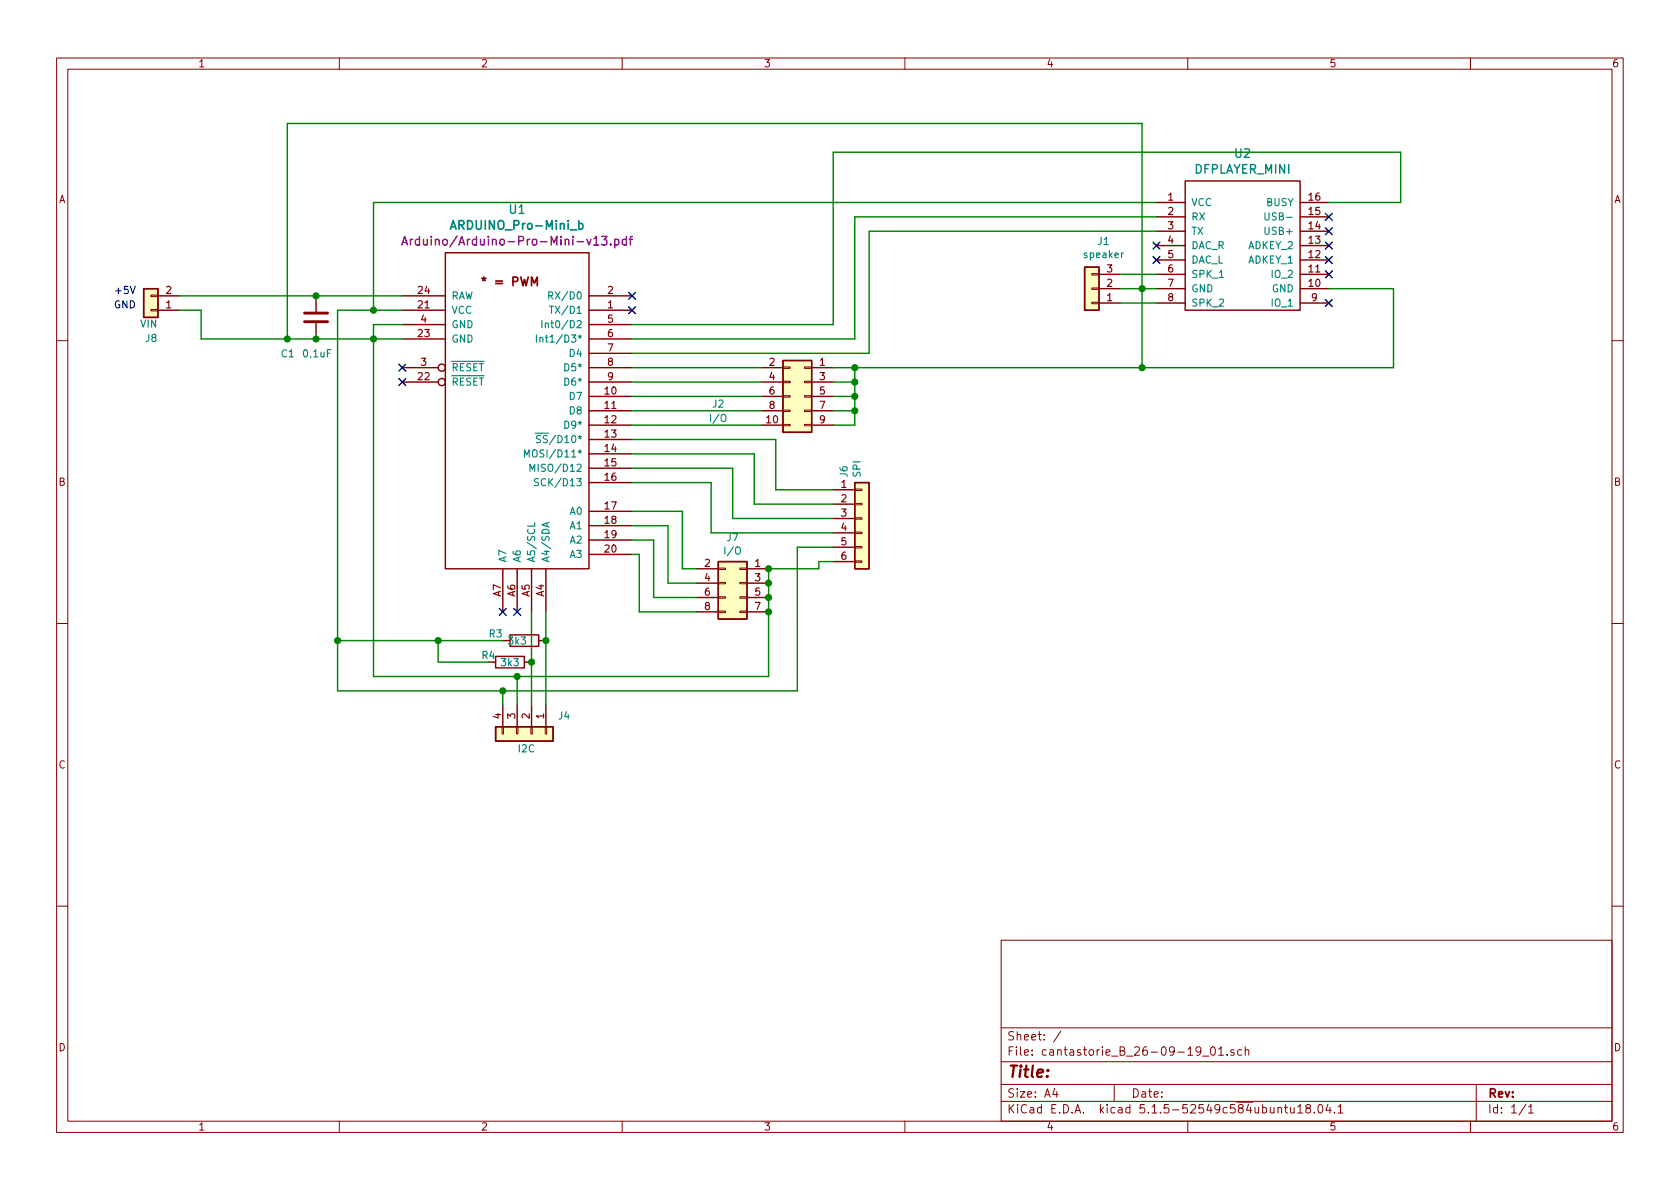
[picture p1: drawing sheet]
EESchema Schematic File Version 4
LIBS:cantastorie_B_13-09-19_01-cache
EELAYER 30 0
EELAYER END
$Descr A4 11693 8268
encoding utf-8
Sheet 1 1
Title ""
Date ""
Rev ""
Comp ""
Comment1 ""
Comment2 ""
Comment3 ""
Comment4 ""
$EndDescr
$Comp
L Connector_Generic:Conn_01x06 J6
U 1 1
P 6000 3600
F 0 "J6" V 5872 3880 50  0000 L CNN
F 1 "SPI" V 5963 3880 50  0000 L CNN
F 2 "Connectors_Samtec:SL-106-X-XX_1x06" H 6000 3600 50  0001 C CNN
F 3 "~" H 6000 3600 50  0001 C CNN
	1    6000 3600
	1    0    0    -1  
$EndComp
$Comp
L Connector_Generic:Conn_01x03 J1
U 1 1
P 7600 2000
F 0 "J1" H 7518 1675 50  0000 C CNN
F 1 "speaker" H 7518 1766 50  0000 C CNN
F 2 "Connectors_Samtec:SL-103-X-XX_1x03" H 7600 2000 50  0001 C CNN
F 3 "~" H 7600 2000 50  0001 C CNN
	1    7600 2000
	-1   0    0    1   
$EndComp
$Comp
L Connector_Generic:Conn_01x02 J8
U 1 1
P 1050 2150
F 0 "J8" H 1000 2350 50  0000 L CNN
F 1 "VIN" H 1000 2250 50  0000 L CNN
F 2 "Connectors_Samtec:SDL-102-X-XX_2x01" H 1050 2150 50  0001 C CNN
F 3 "~" H 1050 2150 50  0001 C CNN
	1    1050 2150
	-1   0    0    1   
$EndComp
Text Notes 950  2150 2    50   ~ 0
GND
$Comp
L Connector_Generic:Conn_01x04 J4
U 1 1
P 3700 5100
F 0 "J4" V 3572 5280 50  0000 L CNN
F 1 "I2C" V 3800 5000 50  0000 L CNN
F 2 "Connectors_Samtec:SL-104-X-XX_1x04" H 3700 5100 50  0001 C CNN
F 3 "~" H 3700 5100 50  0001 C CNN
	1    3700 5100
	0    1    1    0   
$EndComp
Text Notes 950  2050 2    50   ~ 0
+5V
$Comp
L Device:R R3
U 1 1
P 3650 4450
F 0 "R3" V 3600 4250 50  0000 C CNN
F 1 "3k3" V 3650 4400 50  0000 C CNN
F 2 "Resistors_THT:R_Axial_DIN0204_L3.6mm_D1.6mm_P7.62mm_Horizontal" V 3580 4450 50  0001 C CNN
F 3 "~" H 3650 4450 50  0001 C CNN
	1    3650 4450
	0    1    1    0   
$EndComp
$Comp
L Device:R R4
U 1 1
P 3550 4600
F 0 "R4" V 3500 4450 50  0000 C CNN
F 1 "3k3" V 3550 4600 50  0000 C CNN
F 2 "Resistors_THT:R_Axial_DIN0204_L3.6mm_D1.6mm_P7.62mm_Horizontal" V 3480 4600 50  0001 C CNN
F 3 "~" H 3550 4600 50  0001 C CNN
	1    3550 4600
	0    1    1    0   
$EndComp
Wire Wire Line
	2800 2250 2600 2250
Wire Wire Line
	1400 2150 1250 2150
NoConn ~ 4400 2050
NoConn ~ 4400 2150
$Comp
L kicad_05-09-19:DFPLAYER_MINI U2
U 1 1
P 8650 1750
F 0 "U2" H 8650 2445 60  0000 C CNN
F 1 "DFPLAYER_MINI" H 8650 2335 60  0000 C CNN
F 2 "DFplayer:DFPlayer_V3" H 8650 1750 60  0001 C CNN
F 3 "" H 8650 1750 60  0000 C CNN
	1    8650 1750
	1    0    0    -1  
$EndComp
Wire Wire Line
	2800 2150 2600 2150
NoConn ~ 3500 4250
NoConn ~ 3600 4250
Wire Wire Line
	7800 1900 8050 1900
Wire Wire Line
	7800 2000 7950 2000
Wire Wire Line
	7800 2100 8050 2100
Wire Wire Line
	7950 2000 7950 2550
Wire Wire Line
	7950 2550 9700 2550
Wire Wire Line
	9700 2550 9700 2000
Wire Wire Line
	9700 2000 9250 2000
Connection ~ 7950 2000
Wire Wire Line
	7950 2000 8050 2000
NoConn ~ 9250 1500
NoConn ~ 9250 1600
NoConn ~ 9250 1700
NoConn ~ 9250 1800
NoConn ~ 9250 1900
NoConn ~ 9250 2100
NoConn ~ 8050 1800
NoConn ~ 8050 1700
Wire Wire Line
	5950 1500 8050 1500
Wire Wire Line
	5950 1500 5950 2350
Wire Wire Line
	6050 1600 8050 1600
Wire Wire Line
	6050 1600 6050 2450
Wire Wire Line
	4400 2250 5800 2250
Wire Wire Line
	5800 2250 5800 1050
Wire Wire Line
	5800 1050 9750 1050
Wire Wire Line
	9750 1050 9750 1400
Wire Wire Line
	9750 1400 9250 1400
Wire Wire Line
	7950 850  7950 2000
Wire Wire Line
	2000 850  7950 850 
Wire Wire Line
	2600 1400 2600 2150
$Comp
L Connector_Generic:Conn_02x05_Odd_Even J2
U 1 1
P 5600 2750
F 0 "J2" H 6200 2700 50  0000 C CNN
F 1 "I/O" H 6200 2600 50  0000 C CNN
F 2 "Connectors_Samtec:SDL-110-X-XX_2x05" H 5600 2750 50  0001 C CNN
F 3 "~" H 5600 2750 50  0001 C CNN
	1    5600 2750
	-1   0    0    -1  
$EndComp
Connection ~ 7950 2550
Wire Wire Line
	5950 2550 5950 2650
Wire Wire Line
	5950 2650 5800 2650
Connection ~ 5950 2550
Wire Wire Line
	5950 2550 5800 2550
Wire Wire Line
	5950 2650 5950 2750
Wire Wire Line
	5950 2750 5800 2750
Connection ~ 5950 2650
Wire Wire Line
	5950 2750 5950 2850
Wire Wire Line
	5950 2850 5800 2850
Connection ~ 5950 2750
Wire Wire Line
	5950 2850 5950 2950
Wire Wire Line
	5950 2950 5800 2950
Connection ~ 5950 2850
Wire Wire Line
	5400 3050 5400 3400
Wire Wire Line
	5400 3400 5800 3400
Wire Wire Line
	5250 3150 5250 3500
Wire Wire Line
	5250 3500 5800 3500
Wire Wire Line
	4400 3250 5100 3250
Wire Wire Line
	5100 3250 5100 3600
Wire Wire Line
	5100 3600 5800 3600
Wire Wire Line
	4400 3350 4950 3350
Wire Wire Line
	4950 3350 4950 3700
Wire Wire Line
	4950 3700 5800 3700
Wire Wire Line
	5800 3900 5700 3900
Wire Wire Line
	5700 3900 5700 3950
Wire Wire Line
	4400 3550 4750 3550
Wire Wire Line
	4750 3550 4750 3950
Wire Wire Line
	4750 3950 4850 3950
Wire Wire Line
	4400 3650 4650 3650
Wire Wire Line
	4650 3650 4650 4050
Wire Wire Line
	4400 3750 4550 3750
Wire Wire Line
	4550 3750 4550 4150
Wire Wire Line
	4400 3850 4450 3850
Wire Wire Line
	4450 3850 4450 4250
Wire Wire Line
	4400 2350 5950 2350
Wire Wire Line
	4400 2450 6050 2450
Wire Wire Line
	4400 3050 5400 3050
Wire Wire Line
	4400 3150 5250 3150
NoConn ~ 2800 2550
NoConn ~ 2800 2650
Wire Wire Line
	2800 2350 2600 2350
Wire Wire Line
	2600 2350 2600 2250
Wire Wire Line
	5800 3800 5550 3800
Wire Wire Line
	4650 4050 4850 4050
Wire Wire Line
	4550 4150 4850 4150
Wire Wire Line
	4450 4250 4850 4250
Connection ~ 5350 4050
Connection ~ 5350 4150
Wire Wire Line
	5350 3950 5350 4050
Wire Wire Line
	5350 4050 5350 4150
Wire Wire Line
	5350 4150 5350 4250
Wire Wire Line
	5350 3950 5700 3950
$Comp
L Connector_Generic:Conn_02x04_Odd_Even J7
U 1 1
P 5150 4050
F 0 "J7" H 5200 4370 50  0000 C CNN
F 1 "I/O" H 5200 4277 50  0000 C CNN
F 2 "Connectors_Samtec:SDL-108-X-XX_2x04" H 5150 4050 50  0001 C CNN
F 3 "~" H 5150 4050 50  0001 C CNN
	1    5150 4050
	-1   0    0    -1  
$EndComp
Connection ~ 5350 3950
$Comp
L arduini_lib:ARDUINO_Pro-Mini_b U1
U 1 1
P 3600 2950
F 0 "U1" H 3600 4455 60  0000 C CNN
F 1 "ARDUINO_Pro-Mini_b" H 3600 4345 60  0000 C CNB
F 2 "arduino_impronte:ARDUINO_Pro-MiniB_1" H 3650 1950 60  0001 L CNN
F 3 "Arduino/Arduino-Pro-Mini-v13.pdf" H 3600 4235 60  0000 C CNN
	1    3600 2950
	1    0    0    -1  
$EndComp
Wire Wire Line
	1250 2050 2200 2050
Wire Wire Line
	2000 850  2000 2350
Wire Wire Line
	2600 2350 2200 2350
Wire Wire Line
	1400 2150 1400 2350
Connection ~ 2600 2350
Connection ~ 2000 2350
Wire Wire Line
	4400 2550 5300 2550
Wire Wire Line
	4400 2850 5300 2850
Wire Wire Line
	4400 2950 5300 2950
Wire Wire Line
	4400 2650 5300 2650
Wire Wire Line
	4400 2750 5300 2750
Wire Wire Line
	3800 4250 3800 4450
Wire Wire Line
	3700 4250 3700 4600
Wire Wire Line
	2600 2150 2350 2150
Connection ~ 2600 2150
Wire Wire Line
	1400 2350 2000 2350
Wire Wire Line
	2350 2150 2350 4450
Wire Wire Line
	2350 4800 3500 4800
Wire Wire Line
	2600 2350 2600 4700
Wire Wire Line
	2600 4700 3600 4700
Wire Wire Line
	3600 4700 3600 4900
Connection ~ 3800 4450
Wire Wire Line
	3800 4450 3800 4900
Connection ~ 3700 4600
Wire Wire Line
	3700 4600 3700 4900
Wire Wire Line
	3500 4450 3050 4450
Connection ~ 2350 4450
Wire Wire Line
	2350 4450 2350 4800
Wire Wire Line
	3400 4600 3050 4600
Wire Wire Line
	3050 4600 3050 4450
Connection ~ 3050 4450
Wire Wire Line
	3050 4450 2350 4450
Wire Wire Line
	3500 4800 3500 4900
Wire Wire Line
	3600 4700 5350 4700
Wire Wire Line
	5350 4700 5350 4250
Connection ~ 3600 4700
Connection ~ 5350 4250
Wire Wire Line
	3500 4800 5550 4800
Connection ~ 3500 4800
Wire Wire Line
	5550 3800 5550 4800
Wire Wire Line
	5950 2550 7950 2550
Wire Wire Line
	2600 1400 8050 1400
$Comp
L Device:C C1
U 1 1
P 2200 2200
F 0 "C1" H 1950 1950 50  0000 L CNN
F 1 "0,1uF" H 2100 1950 50  0000 L CNN
F 2 "Capacitors_THT:C_Disc_D6.0mm_W2.5mm_P5.00mm" H 2238 2050 50  0001 C CNN
F 3 "~" H 2200 2200 50  0001 C CNN
	1    2200 2200
	1    0    0    -1  
$EndComp
Connection ~ 2200 2050
Wire Wire Line
	2200 2050 2800 2050
Connection ~ 2200 2350
Wire Wire Line
	2200 2350 2000 2350
$EndSCHEMATC
